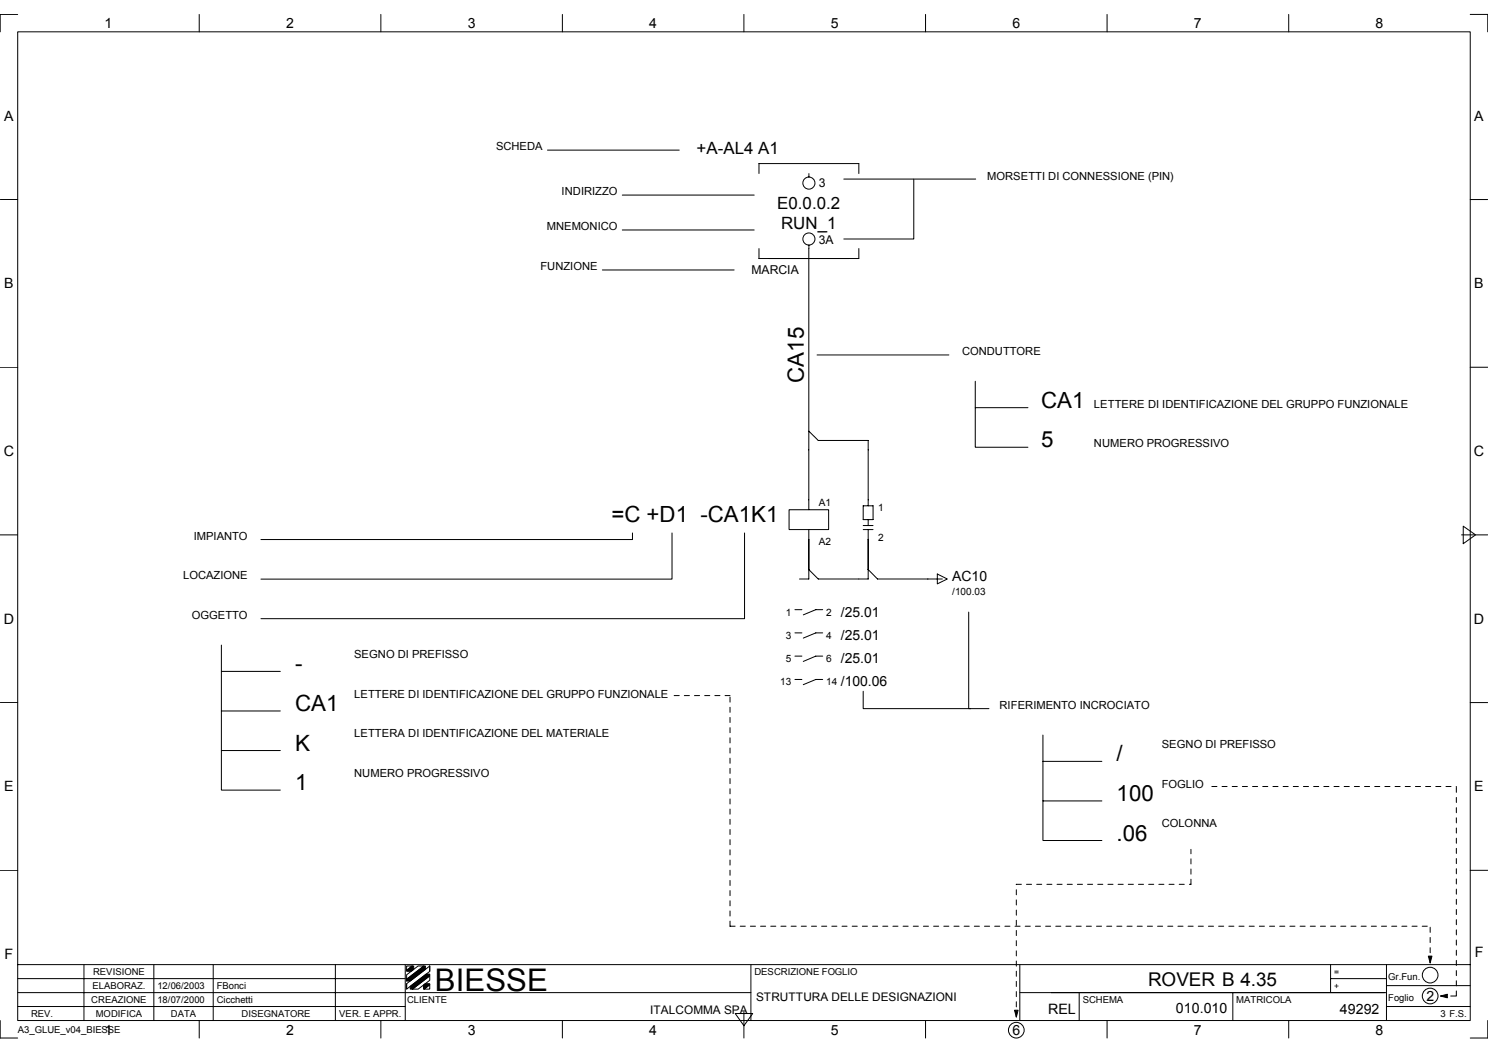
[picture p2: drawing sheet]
<svg xmlns="http://www.w3.org/2000/svg" width="297mm" height="210mm" viewBox="0 0 297 210" stroke-linecap="round" stroke-linejoin="round" font-family="sans-serif">
<g fill="none" stroke="#000" stroke-width=".2">
<path d="M3.5 6.3h290v197.3h-290zM3.5 2.9h-3.5v3.4M39.8 2.9v3.4M76 2.9v3.4M112.3 2.9v3.4M148.5 2.9v3.4M184.8 2.9v3.4M221 2.9v3.4M257.3 2.9v3.4M293.5 2.9h3.5v3.4M0 39.8h3.5M109.3 30h26.3"/>
<path d="M124.2 38.9h26.4M151.5 34.6v-2h19.9v2M161.5 34.6v.7M168.4 35.7h26.4M182.4 35.7v12h-14M293.5 39.8h3.5M120.2 53.9h26.4M124.2 45.9h26.4M151.5 49.6v2h19.9v-2M161.5 49.6v36.4M161.5 48.9v.7M0 73.3h3.5"/>
<path d="M163.1 70.8h26.3M194.7 76.1v5.2h10.5M293.5 73.3h3.5M194.7 81.3v7.9h10.5M0 106.7h3.5M126.3 106.3v1.4h-74.2M134.2 106.3v9.2h-82.1M148.6 106.3v17.1h-96.5M157.5 101.7h7.9v4h-7.9zM161.5 105.7v9.8h-1.9M172.3 100.9h2v2.8h-2zM172.3 104.9h2"/>
<path d="M172.3 105.7h2M173.3 100.9v-13h-10l-1.8-1.9v15.7M173.3 103.7v1.2M173.3 105.7v9.8h-10l-1.8-1.9M173.3 113.6l1.9 1.9h12.9M187.1 114.5l2 1-2 1zM291.8 106.7h5.2M292.1 105l2.5 1.7-2.5 1.8zM44.2 128.7v5.3h11.8M44.2 134v7.9h11.8M158.7 121.6h1.4M158.7 126.3h1.4"/>
<path d="M158.7 130.9h1.4M158.7 135.6h1.4M164.2 121.6h-1.3l-2.5 1.1M164.2 126.3h-1.3l-2.5 1M164.2 130.9h-1.3l-2.5 1.1M164.2 135.6h-1.3l-2.5 1M172.3 137.9v3.5h21.5M193.4 122.1v19.3h4M0 140.2h3.5M44.2 141.9v7.9h11.8M44.2 149.8v7.8h11.8M208.2 146.7v5.2h11.8"/>
<path d="M208.2 151.9v7.9h11.8M208.2 159.8v7.9h11.8M293.5 140.2h3.5M0 173.7h3.5M293.5 173.7h3.5M3.5 192.5h290M3.5 198.1h146.4M3.5 195.3h77.4M16.8 192.5v11.1M30.7 192.5v11.1M42.6 192.5v11.1M66.9 192.5v11.1"/>
<path d="M80.9 192.5v11.1M81.2 196.3l4.6-3.6v1.1l-4.6 3.6zM81.2 194.5l2.3-1.8h1.1l-3.4 2.7zM81.2 192.7h1.1l-1.1 .9zM81.2 195.4v.3M81.2 196.3v1M82.3 197.4l3.5-2.7v.9l-2.3 1.8zM84.7 197.4l1.1-.9v.9zM85.8 192.7v1.1M149.9 192.5v11.1M203.6 198.1h73.2M203.6 192.5v11.1"/>
<path d="M215.4 198.1v5.5M246.1 198.1v5.5M265.6 195.3h11.2M265.6 192.5v5.6M276.8 192.5v11.1M276.8 196.7h16.7M0 203.6v3.5h3.5M3.5 200.8h77.4M39.8 203.6v3.5M76 203.6v3.5M112.3 203.6v3.5M146.8 202.2h3.5l-1.8 2.5z"/>
<path d="M148.5 201.9v5.2M184.8 203.6v3.5M221 203.6v3.5M257.3 203.6v3.5M276.8 200.8h16.7M297 203.6v3.5h-3.5"/>
<circle cx="161.5" cy="36.5" r="1.21"/>
<circle cx="161.5" cy="47.7" r="1.21"/>
<circle cx="285.5" cy="194.6" r="1.57"/>
<circle cx="285.5" cy="198.7" r="1.57"/>
<circle cx="202.9" cy="205.5" r="1.57"/>
</g>
<g fill="#000" stroke="#000" stroke-width=".2">
<path d="M81.2 193.6l1.1-.9h.3v.7l-.5 .4h-.9z" fill-rule="evenodd"/>
<path d="M81.9 196.8l3.2-2.4h.7v.3l-3.5 2.7h-.4z" fill-rule="evenodd"/>
<path d="M81.2 195.4l3.4-2.7h.3v.7l-3 2.3h-.7z" fill-rule="evenodd"/>
<path d="M84.5 196.6l.4-.3h.9v.2l-1.1 .9h-.2z" fill-rule="evenodd"/>
<path d="M285.1 190.8h.8l-.4 1.3z" fill-rule="evenodd"/>
<path d="M287.6 198.7l1.3-.3v.7z" fill-rule="evenodd"/>
<path d="M202.5 201.6h.7l-.3 1.3z" fill-rule="evenodd"/>
</g>
<path d="M134.6 138.8h11.1M241.9 156.9h48.8M202.9 176.4h34.8M237.7 176.4v-6.9M145.7 184.8v-46M145.7 184.8h139.8M285.5 192.1v-7.3M287.6 198.7h3.1M290.7 198.7v-41.8M202.9 202.9v-26.5" fill="none" stroke="#000" stroke-width=".2" stroke-dasharray="1 1 1 1 1 1 1 1"/>
<text font-size="6.2" x="86.8" y="197.7">BIESSE</text>
<g font-size="4.5">
<text x="160.5" y="76.4" transform="rotate(-90 160.5 76.4)">CA15</text>
<text x="58.9" y="134">-</text>
<text x="58.9" y="141.9">CA1</text>
<text x="58.9" y="149.8">K</text>
<text x="222.9" y="151.9">/</text>
</g>
<g font-size="4.4">
<text x="207.8" y="81.3">CA1</text>
<text x="207.8" y="89.2">5</text>
<text x="122" y="104.1">=C +D1 -CA1K1</text>
<text x="58.9" y="157.6">1</text>
<text x="222.9" y="159.8">100</text>
<text x="222.9" y="167.7">.06</text>
</g>
<text font-size="3.8" x="229.2" y="196.7">ROVER B 4.35</text>
<g font-size="3.4">
<text x="139.1" y="30.6">+A-AL4 A1</text>
<text x="155.2" y="41.7">E0.0.0.2</text>
<text x="155.9" y="45.7">RUN_1</text>
</g>
<g font-size="2.9">
<text x=".8" y="91">C</text>
<text x="294.2" y="91">C</text>
<text x=".8" y="124.4">D</text>
<text x="294.2" y="124.4">D</text>
<text x=".9" y="191.3">F</text>
<text x="294.4" y="191">F</text>
<text x="209.2" y="202.2">REL</text>
</g>
<g font-size="2.8">
<text x="20.9" y="5.7">1</text>
<text x="57.1" y="5.7">2</text>
<text x="93.4" y="5.7">3</text>
<text x="129.6" y="5.7">4</text>
<text x="165.8" y="5.7">5</text>
<text x="202.1" y="5.7">6</text>
<text x="238.3" y="5.7">7</text>
<text x="274.6" y="5.7">8</text>
<text x=".8" y="24.1">A</text>
<text x="294.3" y="24.1">A</text>
<text x=".8" y="57.5">B</text>
<text x="294.3" y="57.5">B</text>
<text x="190.1" y="115.9">AC10</text>
<text x="167.8" y="123.1">/25.01</text>
<text x="167.8" y="127.7">/25.01</text>
<text x="167.8" y="132.3">/25.01</text>
<text x="167.8" y="137">/100.06</text>
<text x=".8" y="157.9">E</text>
<text x="294.3" y="157.9">E</text>
<text x="234.7" y="202.2">010.010</text>
<text x="267.5" y="202.2">49292</text>
<text x="284.8" y="199.8">2</text>
<text x="20.9" y="206.5">1</text>
<text x="57.1" y="206.5">2</text>
<text x="93.4" y="206.5">3</text>
<text x="129.6" y="206.5">4</text>
<text x="165.8" y="206.5">5</text>
<text x="202.1" y="206.5">6</text>
<text x="238.3" y="206.5">7</text>
<text x="274.6" y="206.5">8</text>
</g>
<g font-size="2.4">
<text x="163.5" y="37.2">3</text>
<text x="163.5" y="48.7">3A</text>
<text x="150" y="54.7">MARCIA</text>
<text x="129.8" y="202.2">ITALCOMMA SPA</text>
<text x="150.9" y="199.7">STRUTTURA DELLE DESIGNAZIONI</text>
</g>
<g font-size="2.2">
<text x="99" y="30">SCHEDA</text>
<text x="197" y="35.9">MORSETTI DI CONNESSIONE (PIN)</text>
<text x="112.1" y="38.9">INDIRIZZO</text>
<text x="109.2" y="45.9">MNEMONICO</text>
<text x="107.9" y="53.9">FUNZIONE</text>
<text x="192" y="70.8">CONDUTTORE</text>
<text x="218.4" y="81.3">LETTERE DI IDENTIFICAZIONE DEL GRUPPO FUNZIONALE</text>
<text x="218.4" y="89.2">NUMERO PROGRESSIVO</text>
<text x="38.7" y="107.7">IMPIANTO</text>
<text x="36.6" y="115.5">LOCAZIONE</text>
<text x="38.3" y="123.4">OGGETTO</text>
<text x="70.7" y="131.3">SEGNO DI PREFISSO</text>
<text x="70.7" y="139.2">LETTERE DI IDENTIFICAZIONE DEL GRUPPO FUNZIONALE</text>
<text x="199.5" y="141.4">RIFERIMENTO INCROCIATO</text>
<text x="70.7" y="147.1">LETTERA DI IDENTIFICAZIONE DEL MATERIALE</text>
<text x="231.9" y="149.3">SEGNO DI PREFISSO</text>
<text x="70.7" y="155">NUMERO PROGRESSIVO</text>
<text x="231.9" y="157.2">FOGLIO</text>
<text x="231.9" y="165.1">COLONNA</text>
</g>
<g font-size="2">
<text x="163.5" y="101">A1</text>
<text x="175.3" y="102">1</text>
<text x="175.3" y="107.9">2</text>
<text x="163.4" y="108.8">A2</text>
<text x="190.1" y="118.8">/100.03</text>
<text x="156.9" y="122.9">1</text>
<text x="164.9" y="122.9">2</text>
<text x="156.9" y="127.5">3</text>
<text x="164.9" y="127.5">4</text>
<text x="155.8" y="136.8">13</text>
<text x="156.9" y="132.1">5</text>
<text x="164.9" y="132.1">6</text>
<text x="164.9" y="136.8">14</text>
</g>
<g font-size="1.9">
<text x="18.4" y="197.4">ELABORAZ.</text>
<text x="18.6" y="194.6">REVISIONE</text>
<text x="31.4" y="197.4">12/06/2003</text>
<text x="43.3" y="197.4">FBonci</text>
<text x="150.6" y="194.6">DESCRIZIONE FOGLIO</text>
<text x="277.1" y="195.6">Gr.Fun.</text>
<text x="6.2" y="202.9">REV.</text>
<text x="18.2" y="200.1">CREAZIONE</text>
<text x="19.1" y="202.9">MODIFICA</text>
<text x="31.4" y="200.1">18/07/2000</text>
<text x="34.1" y="202.9">DATA</text>
<text x="43.3" y="200.1">Cicchetti</text>
<text x="48.2" y="202.9">DISEGNATORE</text>
<text x="67.7" y="202.9">VER. E APPR.</text>
<text x="81.3" y="200.1">CLIENTE</text>
<text x="216.1" y="200.1">SCHEMA</text>
<text x="246.8" y="200.1">MATRICOLA</text>
<text x="277.1" y="199.8">Foglio</text>
<text x="287.6" y="202.9">3 F.S.</text>
<text x="3.5" y="206.1">A3_GLUE_v04_BIESSE</text>
</g>
<g font-size="1.7">
<text x="266.3" y="194.6">=</text>
<text x="266.3" y="197.4">+</text>
</g>
</svg>
